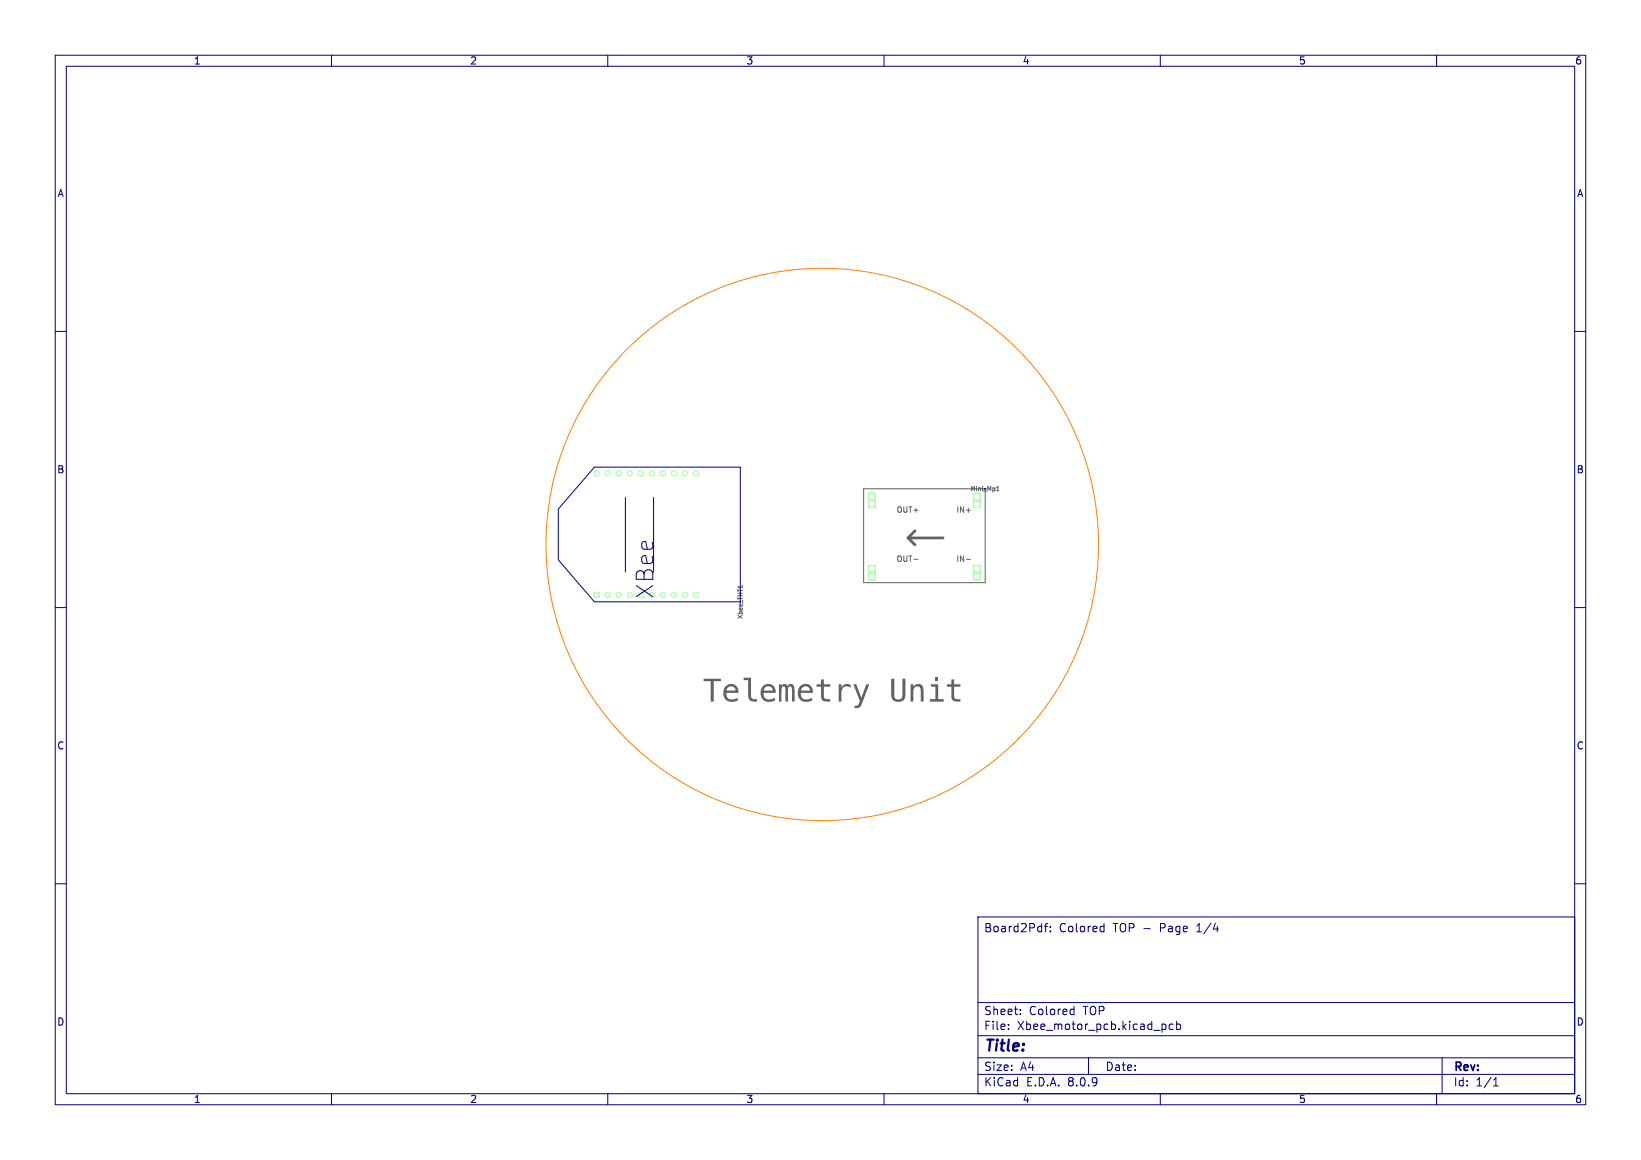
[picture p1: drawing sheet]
<svg xmlns="http://www.w3.org/2000/svg" width="297mm" height="210mm" viewBox="0 0 297 210" stroke-linecap="round" stroke-linejoin="round" font-family="sans-serif">
<g fill="#b3ffb3" stroke="#b3ffb3" stroke-width=".18">
<path d="M176.2 89.2h1.3v1.3h-1.3z"/>
<path d="M176.2 102.3h1.3v1.3h-1.3z"/>
<path d="M176.2 90.6h1.3v1.3h-1.3z"/>
<path d="M176.2 103.7h1.3v1.3h-1.3z"/>
<path d="M157.2 89.2h1.3v1.3h-1.3z"/>
<path d="M157.2 102.3h1.3v1.3h-1.3z"/>
<path d="M157.2 90.6h1.3v1.3h-1.3z"/>
<path d="M157.2 103.7h1.3v1.3h-1.3z"/>
<path d="M107.5 107.2h1v1h-1z"/>
<circle cx="110" cy="107.7" r=".5"/>
<circle cx="112" cy="107.7" r=".5"/>
<circle cx="114" cy="107.7" r=".5"/>
<circle cx="120" cy="107.7" r=".5"/>
<circle cx="122" cy="107.7" r=".5"/>
<circle cx="124" cy="107.7" r=".5"/>
<circle cx="126" cy="107.7" r=".5"/>
<circle cx="126" cy="85.7" r=".5"/>
<circle cx="124" cy="85.7" r=".5"/>
<circle cx="122" cy="85.7" r=".5"/>
<circle cx="120" cy="85.7" r=".5"/>
<circle cx="118" cy="85.7" r=".5"/>
<circle cx="116" cy="85.7" r=".5"/>
<circle cx="114" cy="85.7" r=".5"/>
<circle cx="112" cy="85.7" r=".5"/>
<circle cx="110" cy="85.7" r=".5"/>
<circle cx="108" cy="85.7" r=".5"/>
</g>
<g fill="#fff" stroke="#fff" stroke-width=".18">
<circle cx="176.8" cy="89.9" r=".4"/>
<circle cx="176.8" cy="103" r=".4"/>
<circle cx="176.8" cy="91.3" r=".4"/>
<circle cx="176.8" cy="104.4" r=".4"/>
<circle cx="157.8" cy="89.9" r=".4"/>
<circle cx="157.8" cy="103" r=".4"/>
<circle cx="157.8" cy="91.3" r=".4"/>
<circle cx="157.8" cy="104.4" r=".4"/>
<circle cx="108" cy="107.7" r=".25"/>
<circle cx="110" cy="107.7" r=".25"/>
<circle cx="112" cy="107.7" r=".25"/>
<circle cx="114" cy="107.7" r=".25"/>
<circle cx="120" cy="107.7" r=".25"/>
<circle cx="122" cy="107.7" r=".25"/>
<circle cx="124" cy="107.7" r=".25"/>
<circle cx="126" cy="107.7" r=".25"/>
<circle cx="126" cy="85.7" r=".25"/>
<circle cx="124" cy="85.7" r=".25"/>
<circle cx="122" cy="85.7" r=".25"/>
<circle cx="120" cy="85.7" r=".25"/>
<circle cx="118" cy="85.7" r=".25"/>
<circle cx="116" cy="85.7" r=".25"/>
<circle cx="114" cy="85.7" r=".25"/>
<circle cx="112" cy="85.7" r=".25"/>
<circle cx="110" cy="85.7" r=".25"/>
<circle cx="108" cy="85.7" r=".25"/>
</g>
<g fill="#626262">
<path d="M127.3 122.9h3.2v.4h-1.3v3.7h-.6v-3.7h-1.3z"/>
<path d="M131.3 124.3a1.36 1.36 0 0 1 1.6-.4 1.36 1.36 0 0 1 .8 1.5h-2.2a1.06 1.06 0 0 0 .5 1.1 1.06 1.06 0 0 0 1.2 0l.3-.2v.5a1.65 1.65 0 0 1-1.8 .1 1.65 1.65 0 0 1-.8-1.7l.1-.2h2.2a.84 .84 0 0 0-.9-.7 .84 .84 0 0 0-.8 .7h-.5z"/>
<path d="M134.6 122.7h1.3v3.4a.48 .48 0 0 0 .5 .5h.6v.4h-.6a.94 .94 0 0 1-1-1.1v-2.8h-.8z"/>
<path d="M138 124.3a1.36 1.36 0 0 1 1.7-.4 1.36 1.36 0 0 1 .7 1.5h-2.2a1.06 1.06 0 0 0 .5 1.1 1.06 1.06 0 0 0 1.2 0l.4-.2v.5a1.65 1.65 0 0 1-1.9 .1 1.65 1.65 0 0 1-.7-1.7v-.2h2.2a.84 .84 0 0 0-.8-.7 .84 .84 0 0 0-.9 .7h-.5z"/>
<path d="M141 123.9h.4v.3a.59 .59 0 0 1 .6-.4 .59 .59 0 0 1 .5 .4 .68 .68 0 0 1 .9-.3 .68 .68 0 0 1 .4 .9v2.2h-.5v-2.2a.36 .36 0 0 0-.2-.5 .36 .36 0 0 0-.4 .3l-.1 2.4h-.4l-.1-2.2a.39 .39 0 0 0-.1-.4 .39 .39 0 0 0-.4-.1l-.1 .5-.1 2.2h-.4z"/>
<path d="M144.8 124.3a1.36 1.36 0 0 1 1.6-.4 1.36 1.36 0 0 1 .7 1.5h-2.2a1.06 1.06 0 0 0 .5 1.1 1.06 1.06 0 0 0 1.2 0l.4-.2v.5a1.65 1.65 0 0 1-1.8 .1 1.65 1.65 0 0 1-.8-1.7v-.2h2.2a.84 .84 0 0 0-.8-.7 .84 .84 0 0 0-.8 .7h-.6z"/>
<path d="M148.6 123h.5v.9h1.2v.4h-1.2v1.9a.45 .45 0 0 0 .6 .4h.6v.4h-.7a.86 .86 0 0 1-1-1v-1.7h-.8v-.4h.8z"/>
<path d="M151.8 123.9h.5v.6a1.13 1.13 0 0 1 1.7-.5v.5a.99 .99 0 0 0-1.2-.1 .99 .99 0 0 0-.5 1v1.6h-.5z"/>
<path d="M154.4 123.9h.6l.9 2.4 .9-2.4h.5l-1.2 3.2a1.19 1.19 0 0 1-1.4 1.1v-.4a.79 .79 0 0 0 .9-.8z"/>
<path d="M161.3 122.9h.6v2.8a.76 .76 0 0 0 .7 .9 .76 .76 0 0 0 .7-.9v-2.8h.6v2.5a1.33 1.33 0 0 1-1.3 1.7 1.33 1.33 0 0 1-1.3-1.7z"/>
<path d="M164.8 123.9h.5v.5a.99 .99 0 0 1 1.3-.5 .99 .99 0 0 1 .6 1.2v1.9h-.6v-1.9a.69 .69 0 0 0-.6-.9 .69 .69 0 0 0-.7 .9v1.9h-.5z"/>
<path d="M168.5 123.9h1.3v2.7h1v.4h-2.5v-.4h1v-2.3h-.8z"/>
<path d="M169.3 122.7h.5v.6h-.5z"/>
<path d="M172.2 123h.5v.9h1.1v.4h-1.1v1.9a.45 .45 0 0 0 .6 .4h.5v.4h-.6a.86 .86 0 0 1-1-1v-1.7h-.8v-.4h.8z"/>
</g>
<path d="M156.3 88.5h22v17h-22zM174.9 92.4h.7M180.4 88.8h.4M180.4 88.3l.2-.2v.7M134.3 106v.5M165.4 101.3h.7M174.9 101.3h.7" fill="none" stroke="#626262" stroke-width=".18"/>
<path d="M164.3 97.4l1.3 1.3M164.3 97.4h6.4M165.6 96.1l-1.3 1.3" fill="none" stroke="#626262" stroke-width=".5"/>
<g fill="none" stroke="#000080" stroke-width=".18">
<path d="M10 10h277v190h-277zM12 12h273v186h-273zM60 10v2M110 10v2M160 10v2M210 10v2M260 10v2M10 60h2M285 60h2M107.6 84.6h26.4v24.4h-26.4l-6.6-7.6v-9.2zM113.2 90.1v13.5M118.3 90.1v13.5"/>
<path d="M10 110h2M285 110h2M10 160h2M177 166h108v32h-108zM189 167.7h.6M189.6 167.2l-.4 .2v1.3M190.1 168.6v.1M190.1 167.8v.1M199.4 167.7l.4 .1M199.8 167.2v1.5M199.8 168.6l-.4 .1M285 160h2"/>
<path d="M60 198v2M110 198v2M160 198v2M177 194.5h108M177 191.5h108M177 187.5h108M177 181.5h108M182.5 186.3v.1M182.5 185.5v.1M184.7 183.6v.1M184.7 182.8v.1M194 182.7l.4 .1"/>
<path d="M194.4 182.2v1.5M194.4 183.6l-.4 .1M197 191.5v3M210 198v2M210.5 185.4h.2l.3 .3v.6l-.5 .1M212.3 185.5l-.4-.1-.3 .3v.4l.1 .2h.6M213 185.5l.4-.1 .3 .3v.4l-.2 .2h-.5M213 184.9v1.5M260 198v2M261 191.5v6.5M270.3 196.6h.9M270.3 195.5l.4-.4v1.5"/>
</g>
<circle cx="148.8" cy="98.6" r="50" fill="none" stroke="#ff8000" stroke-width=".18"/>
<text font-size="4.2" fill="#000080" x="118.5" y="108.4" transform="rotate(-90 118.5 108.4)">XBee</text>
<text font-size="2.8" fill="#000080" x="178" y="190.9">Title:</text>
<g font-size="2.1" fill="#000080">
<text x="178" y="169">Board2Pdf:</text>
<text x="191.7" y="169">Colored</text>
<text x="201.5" y="169">TOP -</text>
<text x="210.2" y="169">Page</text>
<text x="217" y="169">1/4</text>
<text x="178" y="184">Sheet:</text>
<text x="186.2" y="184">Colored</text>
<text x="196.1" y="184">TOP</text>
<text x="178" y="186.7">File:</text>
<text x="184.1" y="186.7">Xbee_motor_pcb.kicad_pcb</text>
<text x="178" y="196.9">KiCad</text>
<text x="178" y="194.1">Size:</text>
<text x="184.7" y="194.1">A4</text>
<text x="185.7" y="196.9">E.D.A.</text>
<text x="193.3" y="196.9">8.0.9</text>
<text x="200" y="194.1">Date:</text>
<text x="263" y="194.3">Rev:</text>
<text x="263" y="196.9">Id:</text>
<text x="267.1" y="196.9">1/1</text>
</g>
<g font-size="1.8" fill="#000080">
<text x="35" y="11.9">1</text>
<text x="85" y="11.9">2</text>
<text x="135" y="11.9">3</text>
<text x="185" y="11.9">4</text>
<text x="235" y="11.9">5</text>
<text x="285" y="11.9">6</text>
<text x="10.3" y="35.9">A</text>
<text x="285.4" y="35.9">A</text>
<text x="10.3" y="85.9">B</text>
<text x="285.3" y="85.9">B</text>
<text x="10.3" y="135.9">C</text>
<text x="285.3" y="135.9">C</text>
<text x="10.3" y="185.9">D</text>
<text x="285.3" y="185.9">D</text>
<text x="35" y="199.9">1</text>
<text x="85" y="199.9">2</text>
<text x="135" y="199.9">3</text>
<text x="185" y="199.9">4</text>
<text x="235" y="199.9">5</text>
<text x="285" y="199.9">6</text>
</g>
<g font-size="1.4" fill="#626262">
<text x="162.2" y="93">OUT+</text>
<text x="173" y="93">IN+</text>
<text x="162.2" y="101.9">OUT-</text>
<text x="173" y="101.9">IN-</text>
</g>
<g font-size="1.1" fill="#626262">
<text x="175.5" y="89.1">Mini_Mp1</text>
<text x="134.6" y="112.2" transform="rotate(-90 134.6 112.2)">Xbee_THT1</text>
</g>
<g font-size="1.1" fill="#000080">
<text x="177.9" y="89.1">~</text>
<text x="134.6" y="109.4" transform="rotate(-90 134.6 109.4)">~</text>
</g>
</svg>
